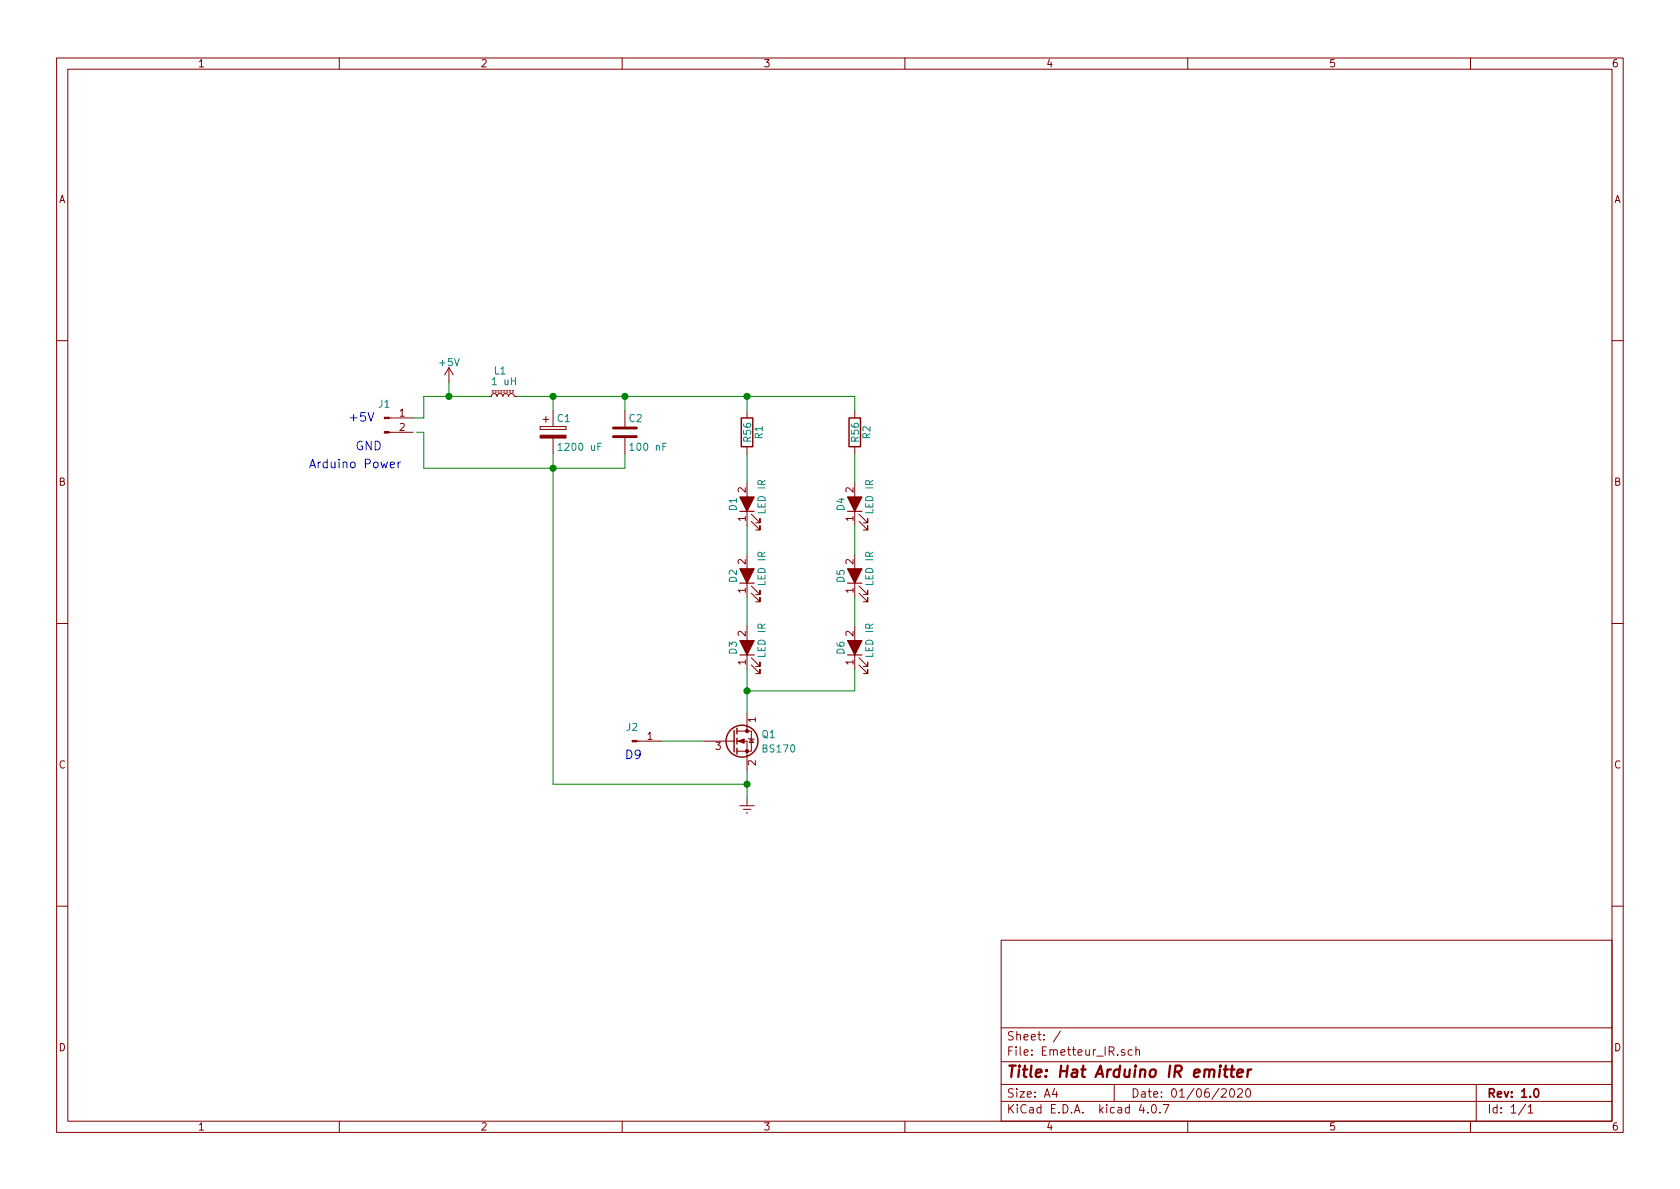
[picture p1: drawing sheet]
EESchema Schematic File Version 2
LIBS:power
LIBS:device
LIBS:transistors
LIBS:conn
LIBS:linear
LIBS:regul
LIBS:74xx
LIBS:cmos4000
LIBS:adc-dac
LIBS:memory
LIBS:xilinx
LIBS:microcontrollers
LIBS:dsp
LIBS:microchip
LIBS:analog_switches
LIBS:motorola
LIBS:texas
LIBS:intel
LIBS:audio
LIBS:interface
LIBS:digital-audio
LIBS:philips
LIBS:display
LIBS:cypress
LIBS:siliconi
LIBS:opto
LIBS:atmel
LIBS:contrib
LIBS:valves
EELAYER 25 0
EELAYER END
$Descr A4 11693 8268
encoding utf-8
Sheet 1 1
Title "Hat Arduino IR emitter"
Date "01/06/2020"
Rev "1.0"
Comp ""
Comment1 ""
Comment2 ""
Comment3 ""
Comment4 ""
$EndDescr
$Comp
L L_Core_Ferrite_Small L1
U 1 1
P 3500 2750
F 0 "L1" V 3675 2725 50  0000 L CNN
F 1 "1 uH" V 3600 2650 50  0000 L CNN
F 2 "" H 3500 2750 50  0001 C CNN
F 3 "" H 3500 2750 50  0001 C CNN
	1    3500 2750
	0    -1   -1   0   
$EndComp
$Comp
L C C2
U 1 1
P 4350 3000
F 0 "C2" H 4375 3100 50  0000 L CNN
F 1 "100 nF" H 4375 2900 50  0000 L CNN
F 2 "" H 4388 2850 50  0001 C CNN
F 3 "" H 4350 3000 50  0001 C CNN
	1    4350 3000
	1    0    0    -1  
$EndComp
$Comp
L CP C1
U 1 1
P 3850 3000
F 0 "C1" H 3875 3100 50  0000 L CNN
F 1 "1200 uF" H 3875 2900 50  0000 L CNN
F 2 "" H 3888 2850 50  0001 C CNN
F 3 "" H 3850 3000 50  0001 C CNN
	1    3850 3000
	1    0    0    -1  
$EndComp
$Comp
L LED_ALT D1
U 1 1
P 5200 3500
F 0 "D1" H 5200 3600 50  0000 C CNN
F 1 "LED IR" H 5250 3400 50  0000 C CNN
F 2 "" H 5200 3500 50  0001 C CNN
F 3 "" H 5200 3500 50  0001 C CNN
	1    5200 3500
	0    -1   -1   0   
$EndComp
$Comp
L R R2
U 1 1
P 5950 3000
F 0 "R2" V 6030 3000 50  0000 C CNN
F 1 "R56" V 5950 3000 50  0000 C CNN
F 2 "" V 5880 3000 50  0001 C CNN
F 3 "" H 5950 3000 50  0001 C CNN
	1    5950 3000
	1    0    0    -1  
$EndComp
$Comp
L R R1
U 1 1
P 5200 3000
F 0 "R1" V 5280 3000 50  0000 C CNN
F 1 "R56" V 5200 3000 50  0000 C CNN
F 2 "" V 5130 3000 50  0001 C CNN
F 3 "" H 5200 3000 50  0001 C CNN
	1    5200 3000
	1    0    0    -1  
$EndComp
$Comp
L Q_NMOS_DSG Q1
U 1 1
P 5100 5150
F 0 "Q1" H 5300 5200 50  0000 L CNN
F 1 "BS170" H 5300 5100 50  0000 L CNN
F 2 "" H 5300 5250 50  0001 C CNN
F 3 "" H 5100 5150 50  0001 C CNN
	1    5100 5150
	1    0    0    -1  
$EndComp
$Comp
L Conn_01x02_Male J1
U 1 1
P 2675 2900
F 0 "J1" H 2675 3000 50  0000 C CNN
F 1 "Conn_01x02_Male" H 2675 2700 50  0001 C CNN
F 2 "" H 2675 2900 50  0001 C CNN
F 3 "" H 2675 2900 50  0001 C CNN
	1    2675 2900
	1    0    0    -1  
$EndComp
$Comp
L Conn_01x01_Male J2
U 1 1
P 4400 5150
F 0 "J2" H 4400 5250 50  0000 C CNN
F 1 "Conn_01x01_Male" H 4400 5050 50  0001 C CNN
F 2 "" H 4400 5150 50  0001 C CNN
F 3 "" H 4400 5150 50  0001 C CNN
	1    4400 5150
	1    0    0    -1  
$EndComp
$Comp
L +5V #PWR1
U 1 1
P 3125 2650
F 0 "#PWR1" H 3125 2500 50  0001 C CNN
F 1 "+5V" H 3125 2790 50  0000 C CNN
F 2 "" H 3125 2650 50  0001 C CNN
F 3 "" H 3125 2650 50  0001 C CNN
	1    3125 2650
	1    0    0    -1  
$EndComp
$Comp
L Earth #PWR2
U 1 1
P 5200 5550
F 0 "#PWR2" H 5200 5300 50  0001 C CNN
F 1 "Earth" H 5200 5400 50  0001 C CNN
F 2 "" H 5200 5550 50  0001 C CNN
F 3 "" H 5200 5550 50  0001 C CNN
	1    5200 5550
	1    0    0    -1  
$EndComp
$Comp
L LED_ALT D2
U 1 1
P 5200 4000
F 0 "D2" H 5200 4100 50  0000 C CNN
F 1 "LED IR" H 5250 3900 50  0000 C CNN
F 2 "" H 5200 4000 50  0001 C CNN
F 3 "" H 5200 4000 50  0001 C CNN
	1    5200 4000
	0    -1   -1   0   
$EndComp
$Comp
L LED_ALT D3
U 1 1
P 5200 4500
F 0 "D3" H 5200 4600 50  0000 C CNN
F 1 "LED IR" H 5250 4400 50  0000 C CNN
F 2 "" H 5200 4500 50  0001 C CNN
F 3 "" H 5200 4500 50  0001 C CNN
	1    5200 4500
	0    -1   -1   0   
$EndComp
$Comp
L LED_ALT D4
U 1 1
P 5950 3500
F 0 "D4" H 5950 3600 50  0000 C CNN
F 1 "LED IR" H 6000 3400 50  0000 C CNN
F 2 "" H 5950 3500 50  0001 C CNN
F 3 "" H 5950 3500 50  0001 C CNN
	1    5950 3500
	0    -1   -1   0   
$EndComp
$Comp
L LED_ALT D5
U 1 1
P 5950 4000
F 0 "D5" H 5950 4100 50  0000 C CNN
F 1 "LED IR" H 6000 3900 50  0000 C CNN
F 2 "" H 5950 4000 50  0001 C CNN
F 3 "" H 5950 4000 50  0001 C CNN
	1    5950 4000
	0    -1   -1   0   
$EndComp
$Comp
L LED_ALT D6
U 1 1
P 5950 4500
F 0 "D6" H 5950 4600 50  0000 C CNN
F 1 "LED IR" H 6000 4400 50  0000 C CNN
F 2 "" H 5950 4500 50  0001 C CNN
F 3 "" H 5950 4500 50  0001 C CNN
	1    5950 4500
	0    -1   -1   0   
$EndComp
Wire Wire Line
	2875 2900 2950 2900
Wire Wire Line
	2950 2900 2950 2750
Wire Wire Line
	2950 2750 3400 2750
Wire Wire Line
	3125 2650 3125 2750
Connection ~ 3125 2750
Wire Wire Line
	3600 2750 5950 2750
Wire Wire Line
	4350 2750 4350 2850
Wire Wire Line
	3850 2850 3850 2750
Connection ~ 3850 2750
Wire Wire Line
	5200 2750 5200 2850
Connection ~ 4350 2750
Wire Wire Line
	5950 2750 5950 2850
Connection ~ 5200 2750
Wire Wire Line
	5200 3150 5200 3350
Wire Wire Line
	5950 3150 5950 3350
Wire Wire Line
	5200 3650 5200 3850
Wire Wire Line
	5950 3650 5950 3850
Wire Wire Line
	5200 4150 5200 4350
Wire Wire Line
	5950 4150 5950 4350
Wire Wire Line
	5200 4650 5200 4950
Wire Wire Line
	5200 4800 5950 4800
Wire Wire Line
	5950 4800 5950 4650
Connection ~ 5200 4800
Wire Wire Line
	5200 5350 5200 5550
Wire Wire Line
	2900 3000 2950 3000
Wire Wire Line
	2950 3000 2950 3250
Wire Wire Line
	2950 3250 4350 3250
Wire Wire Line
	4350 3250 4350 3150
Wire Wire Line
	3850 3150 3850 5450
Connection ~ 3850 3250
Wire Wire Line
	4600 5150 4900 5150
Wire Wire Line
	3850 5450 5200 5450
Connection ~ 5200 5450
Text Notes 2150 3250 0    60   ~ 0
Arduino Power
Text Notes 2425 2925 0    60   ~ 0
+5V
Text Notes 2475 3125 0    60   ~ 0
GND
Text Notes 4350 5275 0    60   ~ 0
D9
$EndSCHEMATC
